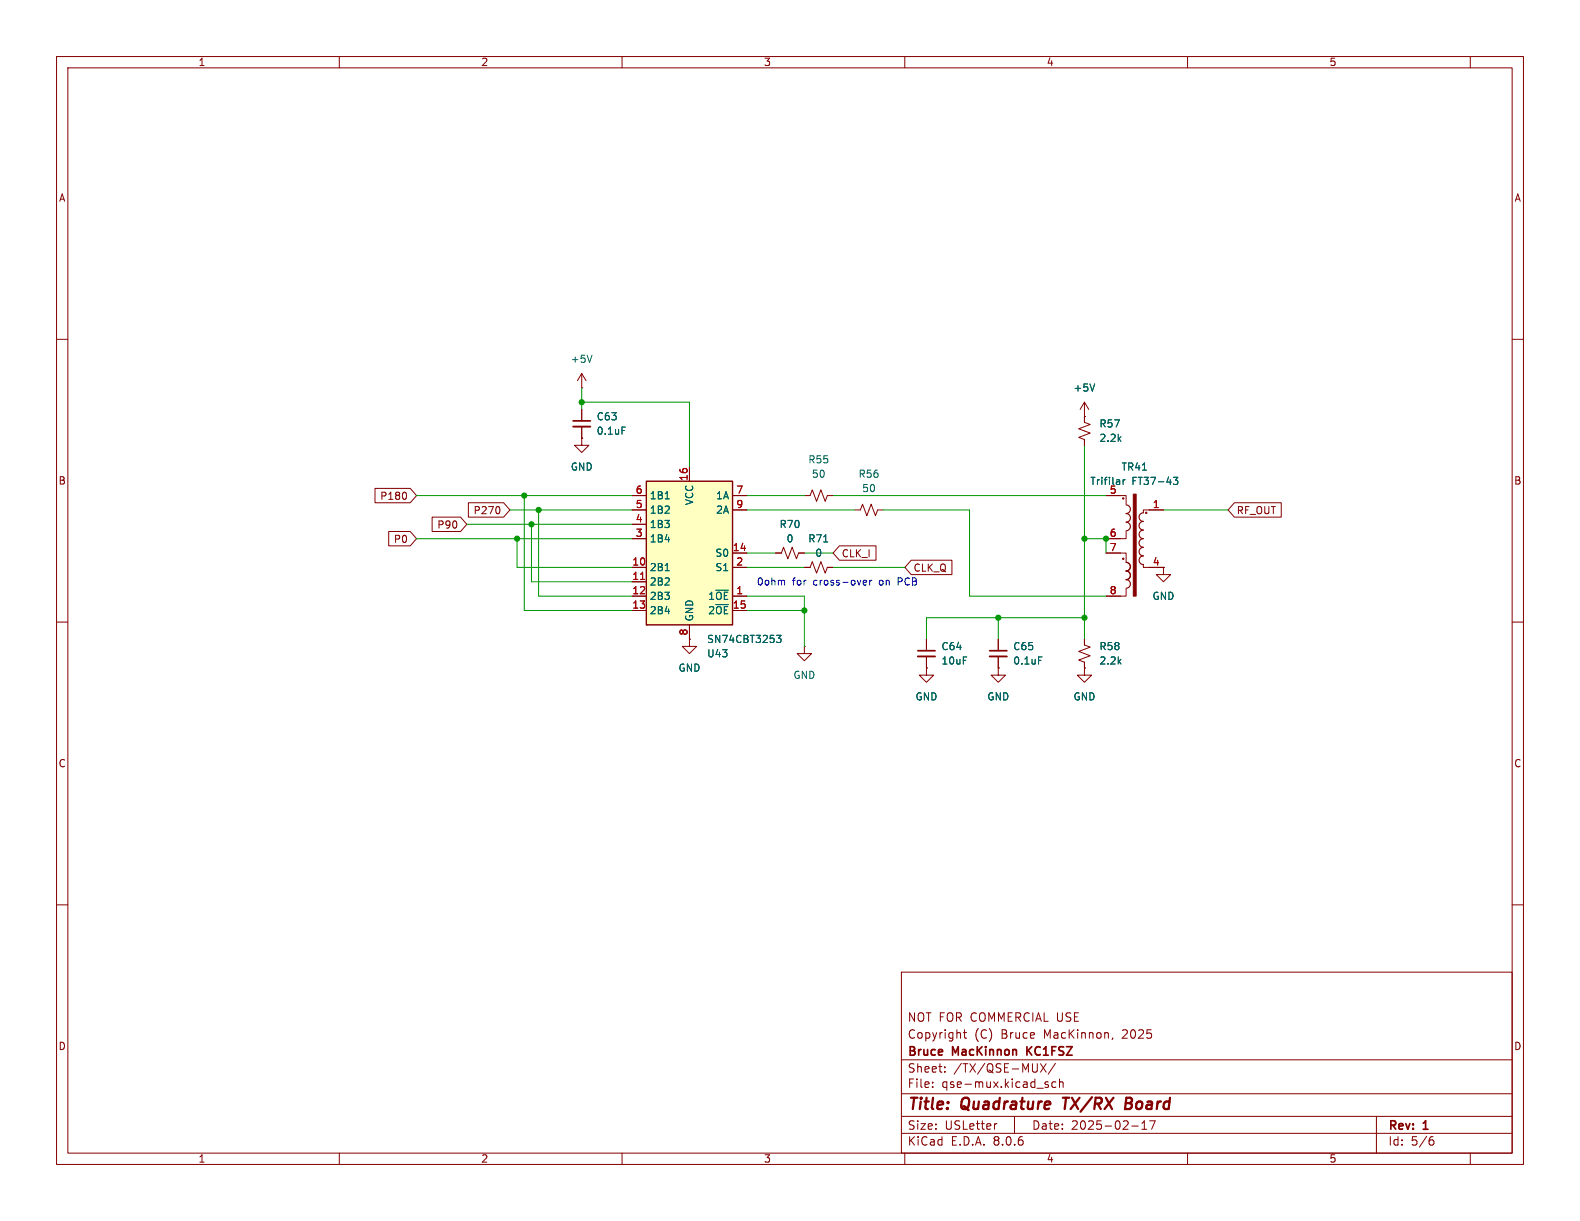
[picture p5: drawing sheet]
<svg xmlns="http://www.w3.org/2000/svg" width="279mm" height="216mm" viewBox="0 0 279 216" stroke-linecap="round" stroke-linejoin="round" font-family="sans-serif">
<g fill="none" stroke="#840000" stroke-width=".18">
<path d="M10 10h259.4v195.9h-259.4zM12 12h255.4v191.9h-255.4zM60 10v2M110 10v2M160 10v2M210 10v2M260 10v2M10 60h2M267.4 60h2M10 110h2M121.9 113v1.3h1.3l-1.3 1.3-1.3-1.3h1.3M121.9 113h.1"/>
<path d="M267.4 110h2M10 160h2M267.4 160h2M159.4 171.9h108v32h-108zM159.4 197.4h108M159.4 193.4h108M159.4 187.4h108M164.9 192.1v.2M164.9 191.4v.1M167.1 189.4v.2M167.1 188.7v.1M170.4 182.6h.5"/>
<path d="M170.6 182.1v1.3l.3 .2M176.3 198.7l-.3 .1M179.4 197.4v3M184 188.1l1 1.5M184.9 191.7l.5 .2v.1v.2l-.5 .1M184.9 191.4h.5M185 188.1l-1 1.5M186.6 188l-1.2 1.9M186.7 191.4l-.4-.1-.3 .3v.4l.1 .2h.6M187.4 191.4l.2-.1 .3 .1 .1 .9M187.4 190.8v1.5M196.8 183.5l-.2 .3"/>
<path d="M200.1 199.1h1.2M201.9 199.7h.9M201.9 198.6l.5-.4v1.5M203.3 198.2h1l-.7 1.5M243.4 197.4v6.5M60 203.9v2M110 203.9v2M159.4 200.4h108M160 203.9v2M210 203.9v2M253 201.6h.3l.3 .2-.1 .5-.5 .2M253.4 201l-.4 .1"/>
<path d="M260 203.9v2"/>
</g>
<path d="M187.9 194.1h1.2M188.5 194.1l-.2 2M199.1 195.1h.6M199.7 195.1l.3 .1M199.9 194.1h-.7l-.3 2 1-.1M199.9 195l-.2 .1" fill="none" stroke="#840000" stroke-width=".4"/>
<path d="M181.6 185.1v1.5M182.5 185.1l-.9 .8" fill="none" stroke="#840000" stroke-width=".3"/>
<path d="M114.3 85.1h15.2v25.4h-15.2z" fill="#ffffc2"/>
<path d="M114.3 85.1h15.2v25.4h-15.2z" fill="none" stroke="#840000" stroke-width=".25"/>
<g fill="none" stroke="#840000" stroke-width=".18">
<path d="M102.9 77.5v1.2h1.2l-1.2 1.3-1.3-1.3h1.3M102.9 77.5h.1M102.9 68.6h.1M102.9 66v2.6M102.9 72.4v2M102.9 75.4v2.1M102.9 66l-.8 1.3M102.9 66l.7 1.3M191.8 71.1v3.6l1 .4-2 .7 2 .8-2 .7 1 .4v1M191.8 73.7h.1M191.8 71.1l-.8 1.3M191.8 71.1l.7 1.3"/>
<path d="M66.3 86.4h6.2l1.2 1.2-1.2 1.3h-6.2zM68.7 94h3.8l1.2 1.3-1.2 1.2h-3.8zM71.8 87.2l.1 .3-.1 .7M76.4 91.4h5l1.1 1.3-1.1 1.3h-5zM82.8 88.9h6.3l1.1 1.3-1.1 1.2h-6.3zM88.3 89.7l.1 .4-.1 .6M111.8 95.3h2.5M111.8 92.7h2.5M111.8 90.2h2.5M111.8 87.6h2.5M121.9 82.6v2.5M129.5 97.8h2.6"/>
<path d="M129.5 90.2h2.6M129.5 87.6h2.6M137.2 97.8h1l.4-1 .7 2 .8-2 .7 2 .4-1h1M142.2 87.6h1.1l.3-1 .8 2 .8-2 .7 2 .4-1h1M148.4 96.5h6.5v2.6h-6.5l-1.1-1.3zM151.1 90.2h1l.4-1 .8 2 .8-2 .7 2 .4-1h1M161.1 99.1h7.2v2.5h-7.2l-1.1-1.3zM195.6 97.8h3.5v1.5M195.6 87.6h3.5v1.6M199.1 94v1.3h-3.5M202.2 99.8v.5h3.5M205.7 90.2h-3.5v.5"/>
<path d="M218.3 88.9h8.3v2.5h-8.3l-1.1-1.2zM111.8 105.4h2.5M111.8 100.3h2.5M111.8 102.9h2.5M111.8 108h2.5M114.3 110.5h.1M121.9 113h.1M121.9 110.5v2.5M129.5 105.4h2.6M129.5 100.3h2.6M129.5 108h2.6M142.2 114.3v1.3h1.3l-1.3 1.2-1.2-1.2h1.2"/>
<path d="M142.2 114.3h.1M142.2 100.3h1.1l.3-1 .8 2 .8-2 .7 2 .4-1h1M163.8 118.1v1.3h1.3l-1.3 1.3-1.2-1.3h1.2M163.8 118.1h.1M163.8 113v2.1M163.8 116.1v2M176.5 118.1v1.3h1.3l-1.3 1.3-1.2-1.3h1.2M176.5 118.1h.1M176.5 113v2.1M176.5 116.1v2M191.8 113v1l1 .4-2 .8 2 .8-2 .7 1 .4v1M191.8 118.1v1.3h1.2l-1.2 1.3-1.3-1.3h1.3"/>
<path d="M191.8 118.1h.1M199.1 104.1v1.3h-3.5M205.7 100.3v1.3h1.3l-1.3 1.3-1.2-1.3h1.2M205.7 100.3h.1"/>
<circle cx="198.6" cy="88.1" r=".13"/>
<circle cx="198.6" cy="98.8" r=".13"/>
<circle cx="202.7" cy="90.7" r=".13"/>
</g>
<path d="M104.7 62.8l-.4 1.3M110 75.5h.6M193.6 67.9l-.4 1.3M117.6 88.2h.8M145.7 95.8h.7M198.6 84.8v.9M199 84.8l-.4 .3M207.5 84.4h.8l-.4 .5 .3 .1v.5l-.2 .2-.5-.2M117.6 100.9h.8M137.3 112.3h.8l-.4 .5 .4 .1v.6l-.2 .1-.5-.1M183.7 116.2h.6" fill="none" stroke="#006464" stroke-width=".18"/>
<path d="M113.3 102.5h.7" fill="none" stroke="#a90000" stroke-width=".18"/>
<path d="M101.3 75.4h3.1M162.3 116.1h3.1M175 116.1h3.1" fill="none" stroke="#840000" stroke-width=".33"/>
<path d="M101.3 74.4h3.1M162.3 115.1h3.1M175 115.1h3.1" fill="none" stroke="#840000" stroke-width=".3"/>
<path d="M199.1 99.4a.76 .76 0 0 1 .8 .8 .76 .76 0 0 1-.8 .8 .76 .76 0 0 1 .8 .7 .76 .76 0 0 1-.8 .8 .76 .76 0 0 1 .8 .7 .76 .76 0 0 1-.8 .8M199.1 92.3a.76 .76 0 0 1 .8 .8 .76 .76 0 0 1-.8 .8M199.1 89.3a.76 .76 0 0 1 .8 .7 .76 .76 0 0 1-.8 .8 .77 .77 0 0 1 .8 .8 .77 .77 0 0 1-.8 .7M202.2 95.2a.77 .77 0 0 0-.8 .8 .77 .77 0 0 0 .8 .8 .76 .76 0 0 0-.8 .7 .76 .76 0 0 0 .8 .8 .76 .76 0 0 0-.8 .8 .76 .76 0 0 0 .8 .7M202.2 92.2a.77 .77 0 0 0-.8 .8 .77 .77 0 0 0 .8 .7 .76 .76 0 0 0-.8 .8 .76 .76 0 0 0 .8 .8M202.2 90.7a.76 .76 0 0 0-.8 .7 .76 .76 0 0 0 .8 .8" fill="none" stroke="#840000" stroke-width=".2"/>
<path d="M200.4 87.4h.5v18h-.5z" fill="#840000" stroke="#840000" stroke-width=".18"/>
<path d="M138.6 102.6l.1 .2v.7M152.7 103.4h.5M152.7 102.7l.4-.1 .2 .3-.7 .1M153.8 102.6v.9M154.2 102.6l-.4 .2" fill="none" stroke="#0000c2" stroke-width=".18"/>
<g fill="none" stroke="#009600" stroke-width=".18">
<path d="M102.9 71.1h19v11.5M102.9 68.6v3.8M191.8 78.7v34.3M73.7 95.3h38.1M73.7 87.6h38.1M82.5 92.7h29.3M90.2 90.2h21.6M91.4 95.3v5h20.4M92.7 87.6v20.4h19.1M94 92.7v10.2h17.8M95.2 90.2v15.2h16.6M132.1 90.2h19"/>
<path d="M132.1 97.8h5.1M132.1 87.6h10.1M142.2 97.8h5.1M147.3 87.6h48.3M156.2 90.2h15.2v15.2h24.2M191.8 95.3h3.8v2.5M205.7 90.2h11.5M132.1 108h10.1M132.1 100.3h10.1M132.1 105.4h10.1v8.9M147.3 100.3h12.7M176.5 109.2v3.8"/>
<path d="M191.8 109.2h-28v3.8"/>
</g>
<g fill="#009600" stroke="#009600" stroke-width=".18">
<circle cx="142.2" cy="108" r=".46"/>
<circle cx="95.2" cy="90.2" r=".46"/>
<circle cx="92.7" cy="87.6" r=".46"/>
<circle cx="102.9" cy="71.1" r=".46"/>
<circle cx="94" cy="92.7" r=".46"/>
<circle cx="91.4" cy="95.3" r=".46"/>
<circle cx="191.8" cy="95.3" r=".46"/>
<circle cx="195.6" cy="95.3" r=".46"/>
<circle cx="191.8" cy="109.2" r=".46"/>
<circle cx="176.5" cy="109.2" r=".46"/>
</g>
<g font-size="2.8" fill="#840000">
<text x="160.4" y="196.8">Title:</text>
<text x="170.1" y="196.8">Quadrature</text>
<text x="188.9" y="196.8">TX/RX</text>
<text x="200.6" y="196.8">Board</text>
</g>
<g font-size="2.1" fill="#840000">
<text x="160.4" y="183.9">Copyright</text>
<text x="160.4" y="180.9">NOT FOR COMMERCIAL USE</text>
<text x="172.3" y="183.9">(C)</text>
<text x="177.1" y="183.9">Bruce</text>
<text x="184.7" y="183.9">MacKinnon,</text>
<text x="198.7" y="183.9">2025</text>
<text x="160.4" y="189.9">Sheet:</text>
<text x="160.4" y="187.1">Bruce</text>
<text x="168.5" y="187.1">MacKinnon</text>
<text x="168.6" y="189.9">/TX/QSE-MUX/</text>
<text x="182.2" y="187.1">KC1FSZ</text>
<text x="160.4" y="192.6">File:</text>
<text x="166.5" y="192.6">qse-mux.kicad_sch</text>
<text x="160.4" y="202.8">KiCad</text>
<text x="160.4" y="200">Size:</text>
<text x="167.1" y="200">USLetter</text>
<text x="168.1" y="202.8">E.D.A.</text>
<text x="175.7" y="202.8">8.0.6</text>
<text x="182.4" y="200">Date:</text>
<text x="189.4" y="200">2025-02-17</text>
<text x="245.4" y="200.2">Rev:</text>
<text x="245.4" y="202.8">Id:</text>
<text x="249.5" y="202.8">5/6</text>
<text x="251.8" y="200.2">1</text>
</g>
<g font-size="1.8" fill="#840000">
<text x="35" y="11.9">1</text>
<text x="85" y="11.9">2</text>
<text x="135" y="11.9">3</text>
<text x="185" y="11.9">4</text>
<text x="235" y="11.9">5</text>
<text x="10.3" y="35.9">A</text>
<text x="267.7" y="35.9">A</text>
<text x="10.3" y="85.9">B</text>
<text x="67.1" y="88.6">P180</text>
<text x="267.7" y="85.9">B</text>
<text x="77.2" y="93.7">P90</text>
<text x="83.6" y="91.1">P270</text>
<text x="218.6" y="91.1">RF_OUT</text>
<text x="69.5" y="96.2">P0</text>
<text x="148.7" y="98.7">CLK_I</text>
<text x="161.4" y="101.3">CLK_Q</text>
<text x="10.3" y="135.9">C</text>
<text x="267.7" y="135.9">C</text>
<text x="10.3" y="185.9">D</text>
<text x="267.7" y="185.9">D</text>
<text x="35" y="205.8">1</text>
<text x="85" y="205.8">2</text>
<text x="135" y="205.8">3</text>
<text x="185" y="205.8">4</text>
<text x="235" y="205.8">5</text>
</g>
<g font-size="1.8" fill="#006464">
<text x="100.8" y="64.4">+5V</text>
<text x="189.7" y="69.4">+5V</text>
<text x="105.4" y="74.5">C63</text>
<text x="105.4" y="77.1">0.1uF</text>
<text x="194.3" y="75.8">R57</text>
<text x="100.8" y="83.4">GND</text>
<text x="142.8" y="82.1">R55</text>
<text x="194.3" y="78.3">2.2k</text>
<text x="198.2" y="83.4">TR41</text>
<text x="114.8" y="88.5">1B1</text>
<text x="122.8" y="89.4" transform="rotate(-90 122.8 89.4)">VCC</text>
<text x="126.5" y="88.5">1A</text>
<text x="143.5" y="84.7">50</text>
<text x="151.7" y="84.7">R56</text>
<text x="152.4" y="87.2">50</text>
<text x="192.7" y="86">Trifilar</text>
<text x="200.2" y="86">FT37-43</text>
<text x="114.8" y="93.6">1B3</text>
<text x="114.8" y="91">1B2</text>
<text x="126.5" y="91">2A</text>
<text x="137.8" y="93.6">R70</text>
<text x="114.8" y="101.2">2B1</text>
<text x="114.8" y="96.1">1B4</text>
<text x="126.4" y="98.7">S0</text>
<text x="126.4" y="101.2">S1</text>
<text x="139" y="96.1">0</text>
<text x="142.8" y="96.1">R71</text>
<text x="144.1" y="98.7">0</text>
<text x="114.8" y="103.7">2B2</text>
<text x="114.8" y="106.3">2B3</text>
<text x="125.1" y="106.3">1~{OE}</text>
<text x="203.7" y="106.3">GND</text>
<text x="114.8" y="108.8">2B4</text>
<text x="122.8" y="110" transform="rotate(-90 122.8 110)">GND</text>
<text x="124.9" y="113.9">SN74CBT3253</text>
<text x="125.1" y="108.8">2~{OE}</text>
<text x="119.9" y="119">GND</text>
<text x="124.9" y="116.4">U43</text>
<text x="166.4" y="115.2">C64</text>
<text x="166.4" y="117.7">10uF</text>
<text x="179.1" y="115.2">C65</text>
<text x="179.1" y="117.7">0.1uF</text>
<text x="194.3" y="117.7">2.2k</text>
<text x="194.3" y="115.2">R58</text>
<text x="140.2" y="120.2">GND</text>
<text x="161.8" y="124.1">GND</text>
<text x="174.5" y="124.1">GND</text>
<text x="189.7" y="124.1">GND</text>
</g>
<g font-size="1.8" fill="#a90000">
<text x="112.3" y="89.9">5</text>
<text x="112.3" y="87.4">6</text>
<text x="121.7" y="85.1" transform="rotate(-90 121.7 85.1)">16</text>
<text x="130.1" y="87.4">7</text>
<text x="130.1" y="89.9">9</text>
<text x="196.1" y="87.4">5</text>
<text x="203.8" y="89.9">1</text>
<text x="112.3" y="95">3</text>
<text x="112.3" y="92.5">4</text>
<text x="196.1" y="95">6</text>
<text x="111.7" y="100.1">10</text>
<text x="129.5" y="97.5">14</text>
<text x="130.1" y="100.1">2</text>
<text x="196.1" y="97.5">7</text>
<text x="203.8" y="100.1">4</text>
<text x="111.7" y="102.6">11</text>
<text x="111.7" y="105.2">12</text>
<text x="111.7" y="107.7">13</text>
<text x="129.5" y="107.7">15</text>
<text x="130.1" y="105.2">1</text>
<text x="196.1" y="105.2">8</text>
<text x="121.7" y="112.5" transform="rotate(-90 121.7 112.5)">8</text>
</g>
<g font-size="1.8" fill="#0000c2">
<text x="133.7" y="103.7">0ohm</text>
<text x="140.1" y="103.7">for</text>
<text x="143.9" y="103.7">cross-over</text>
<text x="155.8" y="103.7">on</text>
<text x="159.2" y="103.7">PCB</text>
</g>
</svg>
